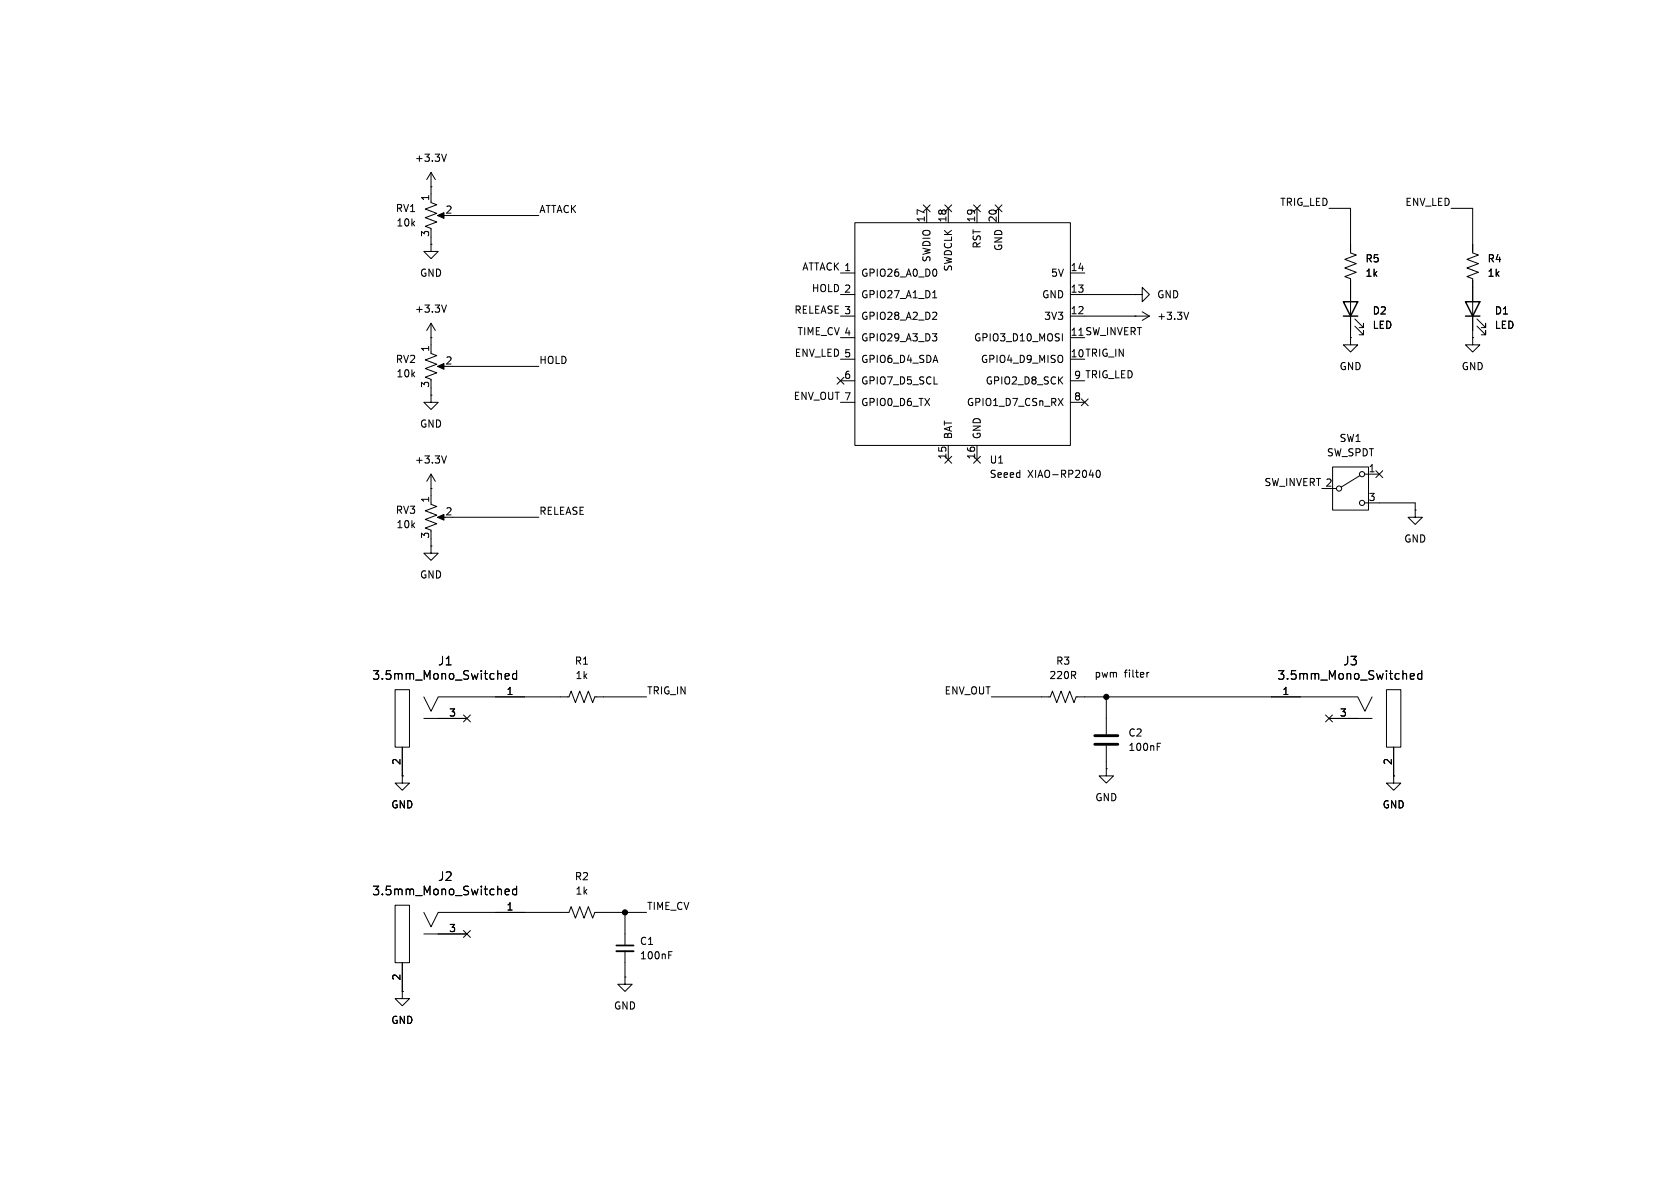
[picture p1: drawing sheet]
<svg xmlns="http://www.w3.org/2000/svg" width="297mm" height="210mm" viewBox="0 0 297 210" stroke-linecap="round" stroke-linejoin="round" font-family="sans-serif">
<g fill="none" stroke="#000" stroke-width=".18">
<path d="M76.2 33h.1M76.2 35.8l1 .4-2 .8 2 .7-2 .8 2 .7-2 .8 1 .4v.2M76.2 30.5v5.1M76.2 30.5l-.8 1.3M76.2 30.5l.8 1.3M77.7 38.1h1M78.9 27.2l-.4 1.3M80 38.1h15.2M151.1 39.4h38.1v39.3h-38.1zM163.2 36.2l1.2 1.2M163.8 36.8v2.6M164.4 36.2l-1.2 1.2"/>
<path d="M167 36.2l1.2 1.2M167.6 36.8v2.6M168.2 36.2l-1.2 1.2M172.1 36.2l1.2 1.2M172.7 36.8v2.6M173.3 36.2l-1.2 1.2M175.9 36.2l1.2 1.2M176.5 36.8v2.6M177.1 36.2l-1.2 1.2M234.9 36.8h3.9v7.9l1 .4-2.1 .7 2.1 .8-2.1 .8 2.1 .7-2.1 .8 1.1 .4v10.4M256.5 36.8h3.8v7.9l1.1 .4-2.1 .7 2.1 .8-2.1 .8 2.1 .7-2.1 .8 1 .4v10.4M76.2 59.7h.1"/>
<path d="M76.2 43.2v1.3h1.3l-1.3 1.2-1.3-1.2h1.3M76.2 43.2h.1M76.2 41.9v1.3M76.2 57.2v5M76.2 57.2l-.8 1.2M76.2 57.2l.8 1.2M78.9 53.9l-.4 1.3M148.6 55.9h2.5M148.6 48.3h2.5M148.6 52.1h2.5M148.6 59.7h2.5M164.8 59h.8l-.4 .5"/>
<path d="M164.9 52.6h.7M165.1 51.6l.1-.2v1.2M165.4 55.2l.2 .2v.3l-.8 .8h.8M165.4 59.5l.2 .2v.3l-.2 .3M165.4 47.6l.2 .5-.2 .7M187.8 59v1.3M189.2 55.9h14M189.2 48.3h2.6M189.2 52.1h11.5M200.7 52.1h1.2v-1.3l1.3 1.3-1.3 1.2v-1.2M200.7 52.1h.1M200.7 55.9h.1"/>
<path d="M201.9 55.1l1.3 .8M203.2 55.9l-1.3 .7M210.1 55.2l-.4 1.3M238.8 59.7v1.3h1.2l-1.2 1.2-1.3-1.2h1.3M238.8 59.7h.1M239.5 57.7l1.5 1.5v-.8v.8h-.7M239.5 56.4l1.5 1.5v-.7v.7h-.7M260.3 59.7v1.3h1.3l-1.3 1.2-1.2-1.2h1.2M260.3 59.7h.1M261.1 57.7l1.5 1.5v-.8v.8h-.7M261.1 56.4l1.5 1.5v-.7v.7h-.7M76.2 62.5l1 .4-2 .7 2 .8-2 .8 2 .7-2 .8 1 .4v.2"/>
<path d="M76.2 69.9v1.2h1.3l-1.3 1.3-1.3-1.3h1.3M76.2 69.9h.1M76.2 68.6v1.3M77.7 64.8h1M80 64.8h15.2M148 66.7l1.2 1.2M148.6 63.5h2.5M148.6 67.3h2.5M148.6 71.1h2.5M149.2 66.7l-1.2 1.2M167.6 78.7v2.6M172.7 78.7v2.6"/>
<path d="M189.2 67.3h2.6M189.2 71.1h2.6M191.2 70.5l1.2 1.2M192.4 70.5l-1.2 1.2M76.2 86.4h.1M76.2 89.2l1 .3-2 .8 2 .8-2 .7 2 .8-2 .7 1 .4v.3M76.2 96.5v1.3h1.3l-1.3 1.3-1.3-1.3h1.3M76.2 96.5h.1M76.2 83.8v5.1M76.2 95.3v1.2M76.2 83.8l-.8 1.3M76.2 83.8l.8 1.3"/>
<path d="M77.7 91.4h1M78.9 80.6l-.4 1.3M80 91.4h15.2M167 80.7l1.2 1.2M168.2 80.7l-1.2 1.2M172.1 80.7l1.2 1.2M173.3 80.7l-1.2 1.2M193.9 83.3l.2-.2a.68 .68 0 0 1 .4 .7 .68 .68 0 0 1-.4 .6l-.2-.1-.1-.4zM233.7 86.4h2.5M235.6 82.6h6.3v7.6h-6.3zM240.4 84.1l-3.3 2M241.3 83.8h2.5"/>
<path d="M241.3 88.9h8.9v1.3M243.2 83.2l1.2 1.2M244.4 83.2l-1.2 1.2M250.2 90.2v1.2h1.3l-1.3 1.3-1.3-1.3h1.3M250.2 90.2h.1M89.3 119.6l.7-.2v-.3h-.5l-.2 .2 .1 .7h.6M91.3 119.1h-.4l-.3 .3v.4l.2 .2h.5M91.3 118.6v1.5M202.8 118.9v.8M203.1 118.9l-.3 .2M249.3 119.6l.7-.2v-.3h-.5l-.2 .2 .1 .7h.6M251.4 119.1h-.5l-.3 .3v.4l.2 .2h.6"/>
<path d="M251.4 118.6v1.5M69.8 121.9h2.6v10.2h-2.6zM71.1 137.2v1.2h1.3l-1.3 1.3-1.3-1.3h1.3M71.1 137.2h.1M71.1 132.1v5.1M74.9 123.2l1.3 2.5 1.3-2.5h23.1l.4-1 .7 2 .8-2 .8 2 .7-2 .8 2 .4-1h9.1M74.9 127h7.6M81.9 126.4l1.3 1.2M83.2 126.4l-1.3 1.2M175.3 123.2h10.4l.4-1 .7 2 .8-2 .7 2 .8-2 .8 2 .3-1h49.8l1.3 2.5 1.3-2.5M195.6 135.9v1.3h1.2l-1.2 1.2-1.3-1.2h1.3M195.6 135.9h.1"/>
<path d="M195.6 123.2v6.6M195.6 131.8v4.1M204.6 132h.4M204.6 131.4h.6M234.3 126.4l1.3 1.2M234.9 127h7.7M235.6 126.4l-1.3 1.2M245.1 121.9h2.5v10.2h-2.5zM246.4 137.2v1.2h1.2l-1.2 1.3-1.3-1.3h1.3M246.4 137.2h.1M246.4 132.1v5.1M89.3 157.7l.7-.2v-.3h-.5l-.2 .2 .1 .7h.6"/>
<path d="M91.3 156.7v1.5M91.3 157.2h-.4l-.3 .3v.4l.2 .2h.5M69.8 160h2.6v10.2h-2.6zM71.1 175.3v1.2h1.3l-1.3 1.3-1.3-1.3h1.3M71.1 175.3h.1M71.1 170.2v5.1M74.9 161.3l1.3 2.5 1.3-2.5h23.1l.4-1 .7 2 .8-2 .8 2 .7-2 .8 2 .4-1h9.1M74.9 165.1h7.6M81.9 164.5l1.3 1.2M83.2 164.5l-1.3 1.2M110.5 172.7v1.3h1.3l-1.3 1.3-1.3-1.3h1.3M110.5 172.7h.1"/>
<path d="M110.5 161.3v5.8M110.5 168.1v4.6M118.2 168.8h.4M118.2 168.2h.6"/>
<circle cx="236.7" cy="86.4" r=".46"/>
<circle cx="240.8" cy="88.9" r=".46"/>
<circle cx="240.8" cy="83.8" r=".46"/>
</g>
<path d="M109 167.1h3" fill="none" stroke="#000" stroke-width=".3"/>
<path d="M109 168.1h3" fill="none" stroke="#000" stroke-width=".33"/>
<g fill="#000" stroke="#000" stroke-width=".18">
<path d="M77.3 38.1l1.2-.5v1zM77.3 64.8l1.2-.5v1zM77.3 91.4l1.2-.5v1z"/>
<circle cx="195.6" cy="123.2" r=".46"/>
<circle cx="110.5" cy="161.3" r=".46"/>
</g>
<path d="M237.5 53.3h2.5l-1.2 2.6zM237.5 55.9h2.5M259.1 53.3h2.5l-1.3 2.6zM259.1 55.9h2.5" fill="none" stroke="#000" stroke-width=".25"/>
<path d="M193.5 131.6h4.1M193.5 130h4.1" fill="none" stroke="#000" stroke-width=".51"/>
<g font-size="2.1">
<text x="77.4" y="117.8">J1</text>
<text x="237.4" y="117.8">J3</text>
<text x="65.7" y="120.4">3.5mm_Mono_Switched</text>
<text x="225.7" y="120.4">3.5mm_Mono_Switched</text>
<text x="77.4" y="155.9">J2</text>
<text x="65.7" y="158.5">3.5mm_Mono_Switched</text>
</g>
<g font-size="1.8">
<text x="73.3" y="28.8">+3.3V</text>
<text x="75.9" y="35.6" transform="rotate(-90 75.9 35.6)">1</text>
<text x="69.9" y="37.7">RV1</text>
<text x="70" y="40.2">10k</text>
<text x="75.9" y="42" transform="rotate(-90 75.9 42)">3</text>
<text x="78.7" y="37.8">2</text>
<text x="95.2" y="37.8">ATTACK</text>
<text x="163.6" y="39.4" transform="rotate(-90 163.6 39.4)">17</text>
<text x="167.4" y="39.4" transform="rotate(-90 167.4 39.4)">18</text>
<text x="172.5" y="39.4" transform="rotate(-90 172.5 39.4)">19</text>
<text x="176.3" y="39.4" transform="rotate(-90 176.3 39.4)">20</text>
<text x="226.2" y="36.5">TRIG_LED</text>
<text x="248.4" y="36.5">ENV_LED</text>
<text x="141.7" y="47.9">ATTACK 1</text>
<text x="164.7" y="46.5" transform="rotate(-90 164.7 46.5)">SWDIO</text>
<text x="173.6" y="44" transform="rotate(-90 173.6 44)">RST</text>
<text x="177.4" y="44.5" transform="rotate(-90 177.4 44.5)">GND</text>
<text x="241.3" y="46.6">R5</text>
<text x="262.9" y="46.6">R4</text>
<text x="74.2" y="49.1">GND</text>
<text x="143.4" y="51.7">HOLD 2</text>
<text x="152.1" y="49.1">GPIO26_A0_D0</text>
<text x="152.1" y="52.9">GPIO27_A1_D1</text>
<text x="168.5" y="48.1" transform="rotate(-90 168.5 48.1)">SWDCLK</text>
<text x="184.1" y="52.9">GND</text>
<text x="185.7" y="49.1">5V</text>
<text x="189.2" y="48">14</text>
<text x="189.2" y="51.8">13</text>
<text x="204.5" y="52.9">GND</text>
<text x="241.3" y="49.1">1k</text>
<text x="262.9" y="49.1">1k</text>
<text x="73.3" y="55.5">+3.3V</text>
<text x="140.3" y="55.5">RELEASE 3</text>
<text x="140.9" y="59.3">TIME_CV 4</text>
<text x="152.1" y="56.7">GPIO28_A2_D2</text>
<text x="184.5" y="56.7">3V3</text>
<text x="189.2" y="55.6">12</text>
<text x="189.2" y="59.4">11 SW_INVERT</text>
<text x="204.5" y="56.7">+3.3V</text>
<text x="242.6" y="55.8">D2</text>
<text x="242.6" y="58.3">LED</text>
<text x="264.2" y="55.8">D1</text>
<text x="264.2" y="58.3">LED</text>
<text x="69.9" y="64.4">RV2</text>
<text x="75.9" y="62.3" transform="rotate(-90 75.9 62.3)">1</text>
<text x="78.7" y="64.5">2</text>
<text x="95.2" y="64.4">HOLD</text>
<text x="140.4" y="63.2">ENV_LED 5</text>
<text x="152.1" y="60.6">GPIO29_A3_D3</text>
<text x="152.1" y="64.4">GPIO6_D4_SDA</text>
<text x="172.1" y="60.6">GPIO3_D10_MOSI</text>
<text x="173.3" y="64.4">GPIO4_D9_MISO</text>
<text x="189.2" y="63.2">10 TRIG_IN</text>
<text x="236.7" y="65.6">GND</text>
<text x="258.3" y="65.6">GND</text>
<text x="70" y="66.9">10k</text>
<text x="75.9" y="68.7" transform="rotate(-90 75.9 68.7)">3</text>
<text x="140.2" y="70.8">ENV_OUT 7</text>
<text x="149.2" y="67.1">6</text>
<text x="152.1" y="68.2">GPIO7_D5_SCL</text>
<text x="152.1" y="72">GPIO0_D6_TX</text>
<text x="170.8" y="72">GPIO1_D7_CSn_RX</text>
<text x="174.2" y="68.2">GPIO2_D8_SCK</text>
<text x="189.8" y="67.1">9 TRIG_LED</text>
<text x="189.8" y="70.9">8</text>
<text x="74.2" y="75.8">GND</text>
<text x="168.5" y="77.7" transform="rotate(-90 168.5 77.7)">BAT</text>
<text x="173.6" y="77.7" transform="rotate(-90 173.6 77.7)">GND</text>
<text x="73.3" y="82.1">+3.3V</text>
<text x="167.4" y="81.3" transform="rotate(-90 167.4 81.3)">15</text>
<text x="172.5" y="81.3" transform="rotate(-90 172.5 81.3)">16</text>
<text x="174.9" y="82.1">U1</text>
<text x="234.5" y="80.9">SW_SPDT</text>
<text x="236.7" y="78.3">SW1</text>
<text x="241.9" y="83.6">1</text>
<text x="75.9" y="89" transform="rotate(-90 75.9 89)">1</text>
<text x="174.9" y="84.7">Seeed</text>
<text x="181.7" y="84.7">XIAO-RP2040</text>
<text x="223.4" y="86">SW_INVERT 2</text>
<text x="241.9" y="88.6">3</text>
<text x="69.9" y="91">RV3</text>
<text x="70" y="93.6">10k</text>
<text x="75.9" y="95.3" transform="rotate(-90 75.9 95.3)">3</text>
<text x="78.7" y="91.2">2</text>
<text x="95.2" y="91.1">RELEASE</text>
<text x="248.2" y="96.1">GND</text>
<text x="74.2" y="102.5">GND</text>
<text x="101.5" y="117.7">R1</text>
<text x="186.6" y="117.7">R3</text>
<text x="193.4" y="120">pwm</text>
<text x="198.7" y="120">filter</text>
<text x="89.5" y="122.9">1</text>
<text x="101.6" y="120.2">1k</text>
<text x="114.3" y="122.8">TRIG_IN</text>
<text x="166.9" y="122.8">ENV_OUT</text>
<text x="185.4" y="120.2">220R</text>
<text x="226.6" y="122.9">1</text>
<text x="79.3" y="126.7">3</text>
<text x="199.4" y="130.4">C2</text>
<text x="236.8" y="126.7">3</text>
<text x="70.9" y="135.3" transform="rotate(-90 70.9 135.3)">2</text>
<text x="199.4" y="132.9">100nF</text>
<text x="246.1" y="135.3" transform="rotate(-90 246.1 135.3)">2</text>
<text x="69.1" y="143.1">GND</text>
<text x="193.5" y="141.8">GND</text>
<text x="244.3" y="143.1">GND</text>
<text x="101.5" y="155.8">R2</text>
<text x="89.5" y="161">1</text>
<text x="101.6" y="158.3">1k</text>
<text x="114.3" y="160.9">TIME_CV</text>
<text x="79.3" y="164.8">3</text>
<text x="113" y="167.2">C1</text>
<text x="70.9" y="173.4" transform="rotate(-90 70.9 173.4)">2</text>
<text x="113" y="169.8">100nF</text>
<text x="108.5" y="178.7">GND</text>
<text x="69.1" y="181.2">GND</text>
</g>
</svg>
